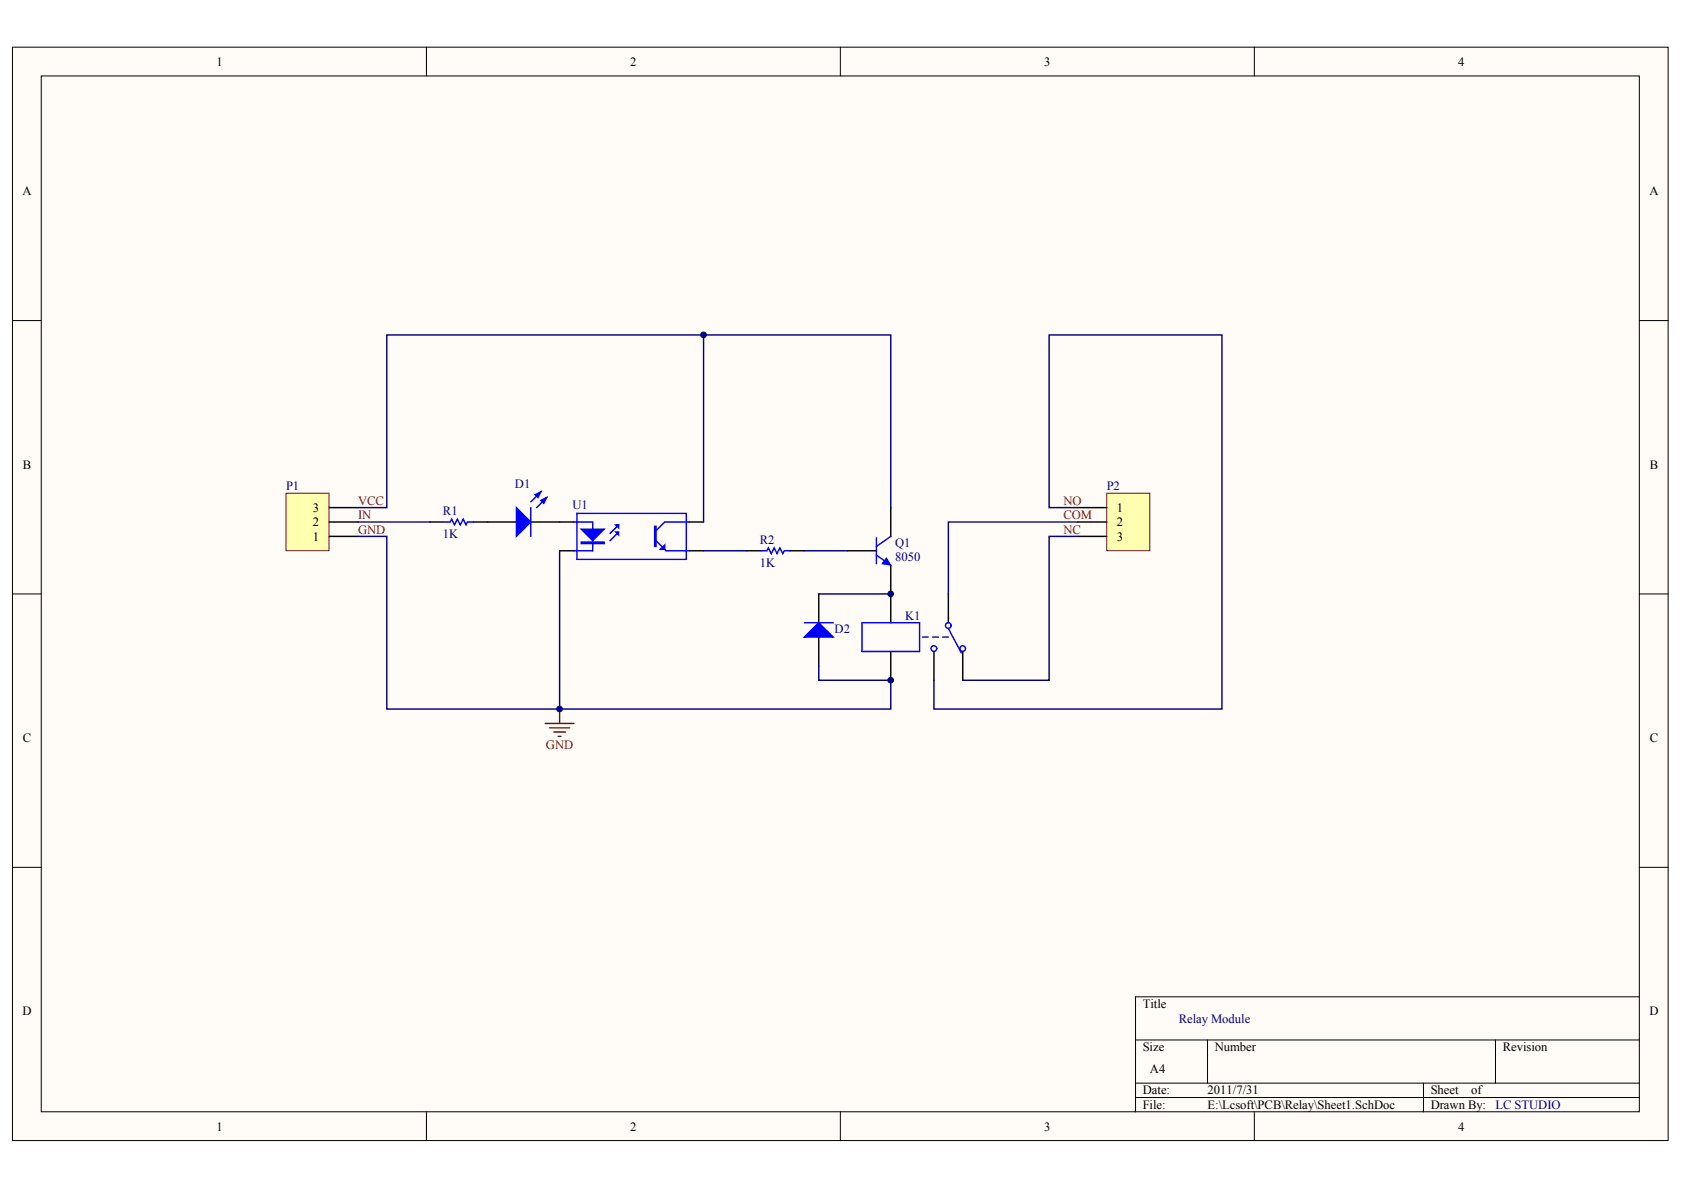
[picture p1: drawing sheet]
<svg xmlns="http://www.w3.org/2000/svg" width="297mm" height="210mm" viewBox="0 0 297 210" stroke-linecap="round" stroke-linejoin="round" font-family="sans-serif">
<g fill="#fffcf8" stroke="#000" stroke-width=".18">
<path d="M2.2 8.3h292v192.9h-292z"/>
<path d="M7.3 13.4h281.9v182.7h-281.9z"/>
</g>
<g fill="none" stroke="#000" stroke-width=".18">
<path d="M75.2 8.3v5.1M148.2 8.3v5.1M221.2 8.3v5.1M2.2 56.5h5.1M289.2 56.5h5.1M2.2 104.8h5.1M289.2 104.8h5.1M2.2 153h5.1M289.2 153h5.1M289.2 175.8h-88.9v20.3M75.2 196.1v5.1M148.2 196.1v5.1"/>
<path d="M200.3 183.4h88.9M200.3 191.1h88.9M200.3 193.6h88.9M213 183.4v7.7M221.2 196.1v5.1M251.1 191.1v5M263.8 183.4v7.7"/>
</g>
<path d="M157.1 104.8v5M157.1 114.9v5.1M164.7 114.9v5.1M167.3 104.8v5M169.8 114.9v5.1" fill="none" stroke="#000" stroke-width=".25"/>
<g fill="none" stroke="#00f" stroke-width=".25">
<path d="M152 109.8h10.2v5.1h-10.2zM162.7 112.4h1M164.5 112.4h1M166.3 112.4h1M167.3 110.9l2.3 4.3"/>
<circle cx="164.7" cy="114.4" r=".5"/>
<circle cx="167.3" cy="110.3" r=".5"/>
<circle cx="169.8" cy="114.4" r=".5"/>
</g>
<path d="M50.5 87h7.5v10.1h-7.5z" fill="#ffffb0" stroke="#800000" stroke-width=".18"/>
<path d="M58.1 94.6h5.1M58.1 92.1h5.1M58.1 89.5h5.1" fill="none" stroke="#000" stroke-width=".25"/>
<path d="M195.2 87h7.6v10.1h-7.6z" fill="#ffffb0" stroke="#800000" stroke-width=".18"/>
<g fill="none" stroke="#000" stroke-width=".25">
<path d="M75.8 92.1h2.6M83.5 92.1h7.6M93.6 92.1h7.6M98.7 97.2h2.5M121.6 92.1h2.5M121.6 97.2h2.5M131.7 97.2h2.6M139.3 97.2h2.6M149.5 97.2h5.1M157.1 89.5v5.1M157.1 99.7v5.1M190.1 89.5h5.1"/>
<path d="M190.1 92.1h5.1M190.1 94.6h5.1M144.4 104.8v5M144.4 112.4v5.1"/>
</g>
<g fill="none" stroke="#00f" stroke-width=".25">
<path d="M78.4 92.1h1l.3-.5 .5 1 .5-1 .5 1 .5-1 .5 1 .3-.5h1M93.6 89.5v5.1M95.4 86.7l-1.8 1.8M96.4 87.8l-1.8 1.7M101.2 92.1h3.3v5.1h-3.3M101.8 90.6h19.3v8.1h-19.3zM109.1 93.9l-1.5 1.5M109.1 92.6l-1.5 1.5M115.7 95.4l1.8 1.8h4.1M121.6 92.1h-4.4l-1.5 1.5M134.3 97.2h1l.2-.6 .5 1.1 .5-1.1 .6 1.1 .5-1.1 .5 1.1 .2-.5h1M154.6 97.9l2.5 1.8"/>
<path d="M154.6 94.9v4.5M157.1 94.6l-2.5 1.8M141.9 109.8h5.1"/>
</g>
<g fill="#00f" stroke="#00f" stroke-width=".25">
<path d="M102.5 93.3h4.1l-2.1 2.1z"/>
<path d="M108.6 92.6h.5v.5z"/>
<path d="M108.6 93.9h.5v.5z"/>
<path d="M116.5 96.9l.7-.8v.8z"/>
<path d="M141.9 112.4l2.5-2.6 2.6 2.6z"/>
<path d="M91.1 89.5l2.5 2.6-2.5 2.5z"/>
<path d="M95.4 88.3l1-.5-.5 1z"/>
<path d="M94.4 87.3l1-.6-.5 1.1z"/>
<path d="M102.5 95.6h4.1v.3h-4.1z" fill-rule="evenodd"/>
<path d="M115.5 92.8h.2v3.6h-.2z" fill-rule="evenodd"/>
</g>
<path d="M124.1 59.1v33M63.2 89.5h5v-30.4h88.9v30.4M63.2 94.6h5v30.5h88.9v-5.1h-12.7v-2.5M63.2 92.1h12.6M98.7 97.2v27.9M124.1 97.2h7.6M141.9 97.2h7.6M190.1 92.1h-22.8v12.7M190.1 89.5h-5v-30.4h30.4v66h-50.8v-5.1M190.1 94.6h-5v25.4h-15.3M144.4 104.8h12.7" fill="none" stroke="#000080" stroke-width=".25"/>
<path d="M96.2 127.6h5M96.9 128.4h3.6M97.7 129.1h2M98.5 129.9h.5M98.7 125.1v2.5" fill="none" stroke="#800000" stroke-width=".25"/>
<path d="M156.4 98.4l.7 1.3-1.5-.3z" fill="#00f" stroke="#00f" stroke-width=".18"/>
<g fill="#000080" stroke="#000080" stroke-width=".18">
<circle cx="98.7" cy="125.1" r=".5"/>
<circle cx="124.1" cy="59.1" r=".5"/>
<circle cx="157.1" cy="120" r=".5"/>
<circle cx="157.1" cy="104.8" r=".5"/>
</g>
<g font-size="2.2">
<text x="38.2" y="11.6">1</text>
<text x="111.2" y="11.6">2</text>
<text x="184.2" y="11.6">3</text>
<text x="257.2" y="11.6">4</text>
<text x="4" y="34.4">A</text>
<text x="290.9" y="34.4">A</text>
<text x="4" y="82.6">B</text>
<text x="291" y="82.6">B</text>
<text x="55.2" y="95.4">1</text>
<text x="55.2" y="92.8">2</text>
<text x="55.2" y="90.3">3</text>
<text x="197" y="90.3">1</text>
<text x="197" y="92.8">2</text>
<text x="197" y="95.4">3</text>
<text x="4" y="130.9">C</text>
<text x="291" y="130.9">C</text>
<text x="4" y="179.1">D</text>
<text x="201.6" y="177.8">Title</text>
<text x="290.9" y="179.1">D</text>
<text x="201.6" y="185.4">Size</text>
<text x="214.3" y="185.4">Number</text>
<text x="265.1" y="185.4">Revision</text>
<text x="202.8" y="189.2">A4</text>
<text x="201.6" y="193">Date:</text>
<text x="201.6" y="195.6">File:</text>
<text x="213" y="193">2011/7/31</text>
<text x="213" y="195.6">E:\Lcsoft\PCB\Relay\Sheet1.SchDoc</text>
<text x="252.4" y="193">Sheet</text>
<text x="252.4" y="195.6">Drawn By:</text>
<text x="259.5" y="193">of</text>
<text x="38.2" y="199.4">1</text>
<text x="111.2" y="199.4">2</text>
<text x="184.2" y="199.4">3</text>
<text x="257.2" y="199.4">4</text>
</g>
<g font-size="2.2" fill="#000080">
<text x="50.5" y="86.5">P1</text>
<text x="90.8" y="86">D1</text>
<text x="101" y="89.8">U1</text>
<text x="195.2" y="86.5">P2</text>
<text x="78.1" y="90.8">R1</text>
<text x="78.1" y="94.9">1K</text>
<text x="134" y="95.9">R2</text>
<text x="134" y="100">1K</text>
<text x="157.9" y="96.4">Q1</text>
<text x="157.9" y="98.9">8050</text>
<text x="147.2" y="111.6">D2</text>
<text x="159.7" y="109.3">K1</text>
<text x="207.9" y="180.4">Relay Module</text>
<text x="263.8" y="195.6">LC STUDIO</text>
</g>
<g font-size="2.2" fill="#800000">
<text x="63.2" y="89">VCC</text>
<text x="187.6" y="89">NO</text>
<text x="63.2" y="91.6">IN</text>
<text x="63.2" y="94.1">GND</text>
<text x="187.6" y="91.6">COM</text>
<text x="187.6" y="94.1">NC</text>
<text x="96.3" y="132.1">GND</text>
</g>
</svg>
